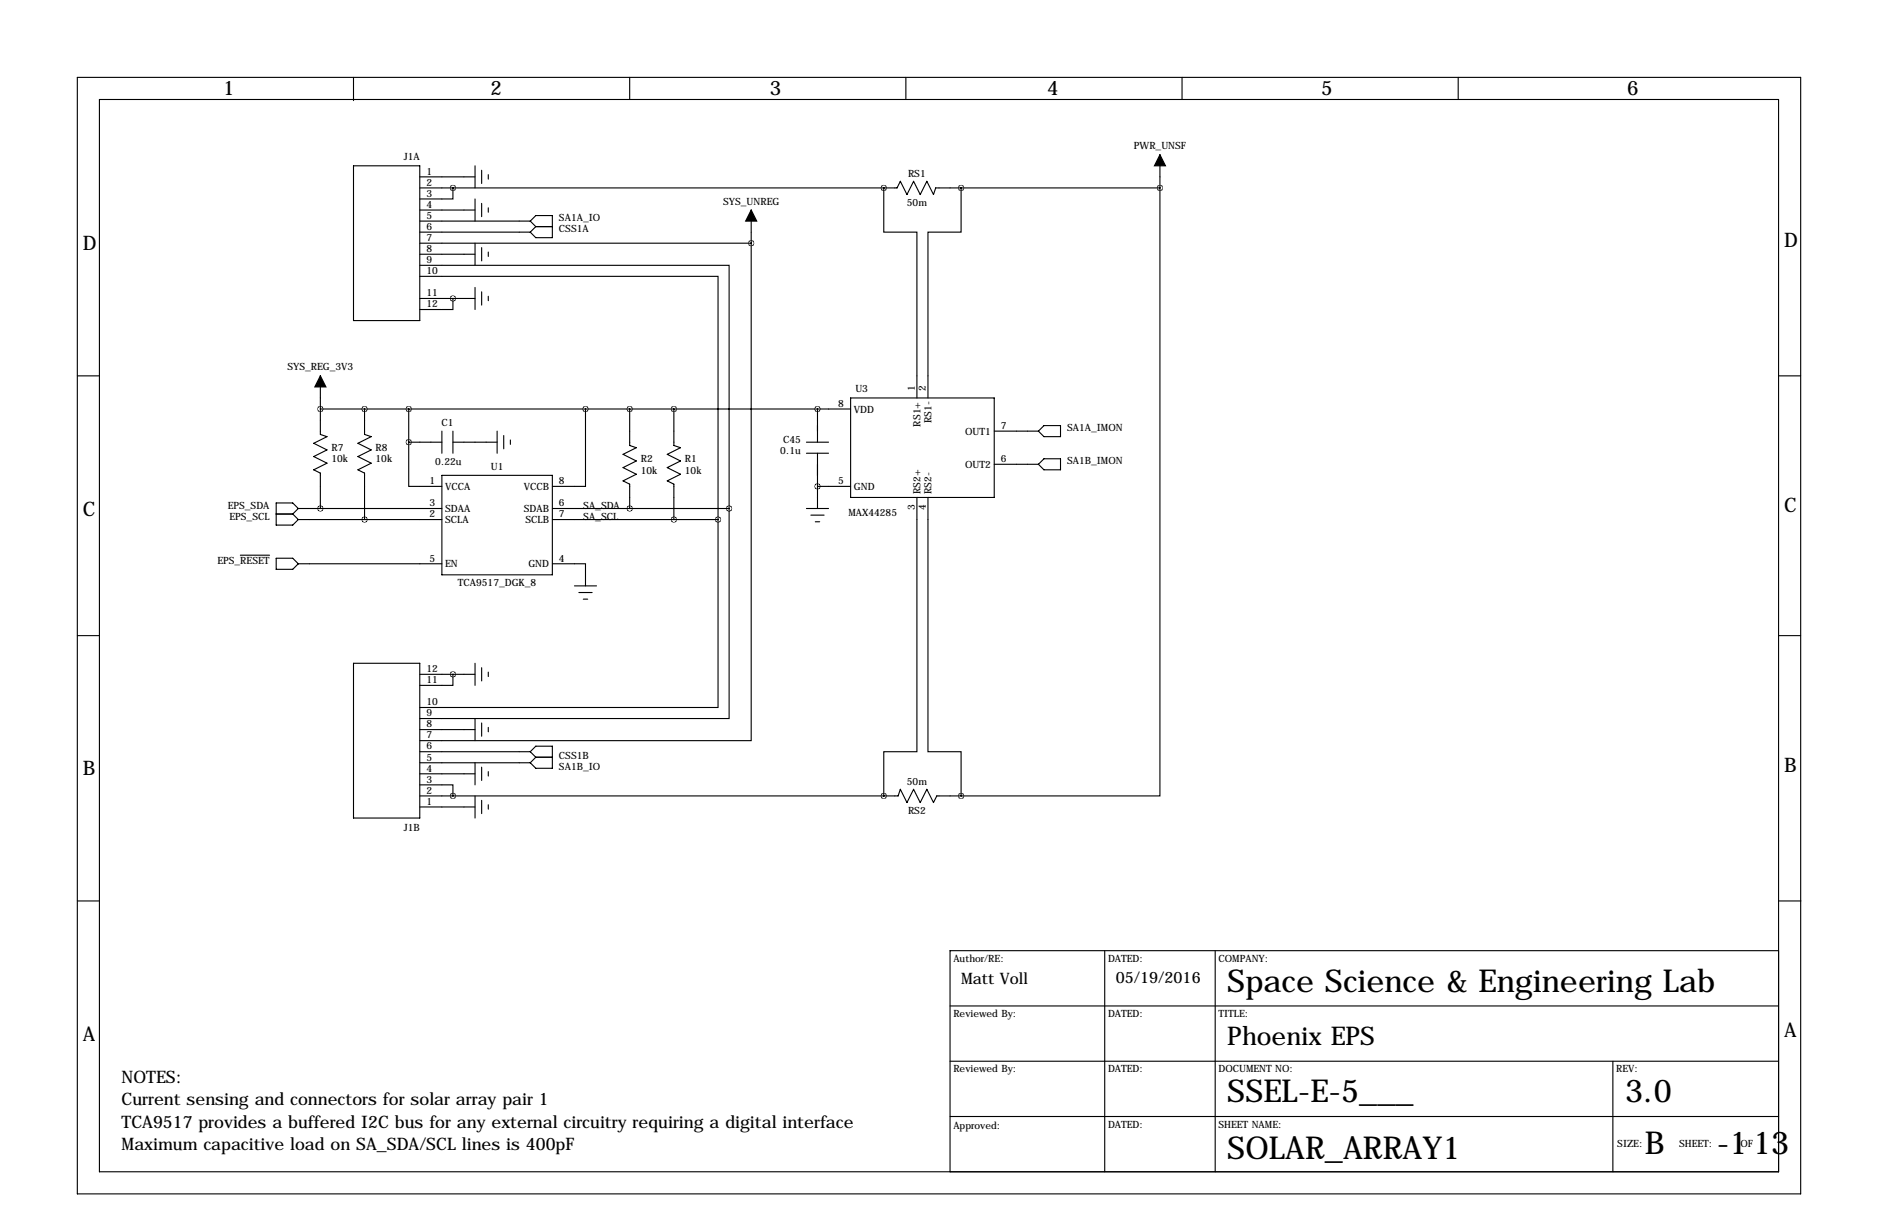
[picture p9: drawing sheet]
<svg xmlns="http://www.w3.org/2000/svg" width="432mm" height="279mm" viewBox="0 0 432 279" stroke-linecap="round" stroke-linejoin="round" font-family="sans-serif">
<g fill="none" stroke="#000" stroke-width=".25">
<path d="M17.8 17.8h396.2v256.5h-396.2zM81.3 17.8v5.3M144.8 17.8v5.1M208.3 17.8v5.1M271.8 17.8v5.1M335.3 17.8v5.1M22.9 22.9h386v246.3h-386zM81.3 38.1h15.2v35.6h-15.2zM109.2 38.1v5.1M110.7 39.1v3.1M266.7 35.6v7.6M96.5 40.6h12.7"/>
<path d="M96.5 43.2h109.7l.8-1.5 1.5 3 1.6-3 1.5 3 1.5-3 1.5 3 .5-1.5h51.6M96.5 48.3h12.7M96.5 50.8h25.4M96.5 53.3h25.4M96.5 55.9h76.2M96.5 58.4h12.7M104.1 43.2v2.5h-7.6M109.2 45.7v5.1M109.2 55.9v5.1M110.7 46.7v3.1M110.7 56.9v3M112.3 40.1v1"/>
<path d="M112.3 47.8v1M112.3 57.9v1M121.9 50.8l1.3-1.3h3.8v5.1h-3.8l-1.3-1.3M121.9 50.8l1.3 1.3M123.2 52.1h3.8M123.2 52.1l-1.3 1.2M172.7 55.9v114.3h-76.2M172.7 48.3v7.6M203.2 43.2v10.1h7.6v38.1M203.2 43.2h.1M221 43.2v10.1h-7.6v38.1M266.7 43.2v139.7h-45.7"/>
<path d="M96.5 61h71.1v55.8M96.5 63.5h68.6v55.9M96.5 68.6h12.7M104.1 68.6v2.5h-7.6M109.2 66v5.1M110.7 67.1v3M112.3 68.1v1M17.8 86.4h5.1M73.7 94h121.9M73.7 86.4v13.4l1.5 .5-3.1 1.6 3.1 1.5-3.1 1.5 3.1 1.5-3.1 1.5 1.6 .8v8.1M83.8 94v5.8l1.5 .5-3 1.6 3 1.5-3 1.5 3 1.5-3 1.5 1.5 .8v10.7M94 94v7.6"/>
<path d="M101.6 99.1v5M104.1 99.1v5M114.3 99.1v5M134.6 94v17.8h-7.6M144.8 94v8.4l1.5 .5-3 1.5 3 1.5-3 1.5 3 1.6-3 1.5 1.5 .8v5.5M154.9 94v8.4l1.6 .5-3.1 1.5 3.1 1.5-3.1 1.5 3.1 1.6-3.1 1.5 1.5 .8v8.1M188 94v7.6M195.6 91.4h33v22.9h-33zM228.6 99.1h10.2M238.8 99.1l1.2-1.3h3.8v2.5h-3.8zM408.9 86.4h5.1M63.5 118.1h3.8"/>
<path d="M67.3 118.1l1.3 1.3M68.6 119.4h33M68.6 116.8h33M68.6 116.8l-1.3 1.3M68.6 116.8l-1.3-1.2h-3.8v5.1h3.8l1.3-1.3M94 101.6v10.2h7.6M94 101.6h7.6M101.6 109.2h25.4v22.9h-25.4zM104.1 101.6h10.2M115.8 100.1v3M117.3 101.1v1M127 119.4h38.1"/>
<path d="M127 116.8h40.6M165.1 119.4v43.2h-68.6M167.6 116.8v48.3h-71.1M185.4 116.8h5.1M185.4 101.6h5.1M185.4 104.1h5.1M186.4 118.4h3.1M187.5 119.9h1M188 111.8h7.6M188 104.1v12.7M210.8 114.3v58.4h-7.6v10.2M213.4 114.3v58.4h7.6v10.2"/>
<path d="M228.6 106.7h10.2M238.8 106.7l1.2-1.3h3.8v2.5h-3.8zM55.3 127.6h6.7M63.5 128.3h3.8l1.3 1.2-1.3 1.3h-3.8zM68.6 129.5h33M127 129.5h7.6v5.1M132.1 134.6h5.1M133.1 136.1h3M134.1 137.7h1M17.8 146h5.1M81.3 152.4h15.2v35.6h-15.2zM96.5 154.9h12.7"/>
<path d="M104.1 154.9v2.6h-7.6M109.2 152.4v5.1M110.7 153.4v3.1M112.3 154.4v1M408.9 146h5.1M96.5 177.8h12.7M96.5 175.3h25.4M96.5 172.7h25.4M96.5 167.6h12.7M109.2 165.1v5.1M109.2 175.3v5M110.7 166.1v3.1"/>
<path d="M110.7 176.3v3M112.3 167.1v1M112.3 177.3v1M121.9 172.7l1.3-1.3h3.8v5.1h-3.8l-1.3-1.2M121.9 172.7l1.3 1.3M123.2 174l-1.3 1.3M123.2 174h3.8M96.5 180.3h7.6v2.6M96.5 185.4h12.7M96.5 182.9h110l.5-1.5 1.5 3 1.6-3 1.5 3 1.5-3 1.5 3 .8-1.5h5.6M109.2 182.9v5.1M110.7 183.9v3"/>
<path d="M112.3 184.9v1M203.2 182.9h.1M17.8 207h5.1M254 218.4v50.8M279.4 218.4v50.8M408.9 207h5.2M408.9 218.4h-190.5v50.8M218.4 231.1h190.5M218.4 256.5h190.5M218.4 243.8h190.5M370.8 243.8v25.4"/>
</g>
<path d="M266.7 35.6l1.3 2.5h-2.6zM172.7 48.3l1.3 2.5h-2.6zM73.7 86.4l1.2 2.5h-2.5z" fill="#000" stroke="#000" stroke-width=".25"/>
<path d="M104.1 154.9a.05 .05 0 0 0 .1 0 .05 .05 0 0 0-.1 0zM104.1 182.9a.05 .05 0 0 0 .1 0 .05 .05 0 0 0-.1 0zM134.6 94a.05 .05 0 0 0 .1 0 .05 .05 0 0 0-.1 0zM144.7 94a.05 .05 0 0 0 .1 0 .05 .05 0 0 0-.1 0zM104.1 68.6a.05 .05 0 0 0 .1 0 .05 .05 0 0 0-.1 0zM104.1 43.2a.05 .05 0 0 0 .1 0 .05 .05 0 0 0-.1 0zM93.9 101.6a.05 .05 0 0 0 .1 0 .05 .05 0 0 0-.1 0zM144.7 116.8a.05 .05 0 0 0 .1 0 .05 .05 0 0 0-.1 0zM154.9 119.4a.05 .05 0 0 0 .1 0 .05 .05 0 0 0-.1 0zM187.9 94a.05 .05 0 0 0 .1 0 .05 .05 0 0 0-.1 0zM187.9 111.8a.05 .05 0 0 0 .1 0 .05 .05 0 0 0-.1 0zM154.9 94a.05 .05 0 0 0 .1 0 .05 .05 0 0 0-.1 0zM167.6 116.8a.05 .05 0 0 0 .1 0 .05 .05 0 0 0-.1 0zM220.9 43.2a.05 .05 0 0 0 .1 0 .05 .05 0 0 0-.1 0zM220.9 182.9a.05 .05 0 0 0 .1 0 .05 .05 0 0 0-.1 0zM172.7 55.9a.05 .05 0 0 0 .1 0 .05 .05 0 0 0-.1 0zM73.6 116.8a.05 .05 0 0 0 .1 0 .05 .05 0 0 0-.1 0zM83.8 119.4a.05 .05 0 0 0 .1 0 .05 .05 0 0 0-.1 0zM93.9 94a.05 .05 0 0 0 .1 0 .05 .05 0 0 0-.1 0zM83.8 94a.05 .05 0 0 0 .1 0 .05 .05 0 0 0-.1 0zM73.6 94a.05 .05 0 0 0 .1 0 .05 .05 0 0 0-.1 0z" fill="#000" stroke="#000" stroke-width="1.3"/>
<g font-size="7.3">
<text x="282.2" y="227.8">Space Science &amp; Engineering Lab</text>
<text x="282.2" y="253.2">SSEL-E-5___</text>
<text x="373.6" y="253.2">3.0</text>
<text x="282.2" y="266.2">SOLAR_ARRAY1</text>
<text x="378.2" y="265.2">B</text>
<text x="394.7" y="265.2">-1</text>
<text x="403.1" y="265.2">13</text>
</g>
<text font-size="5.9" x="282.2" y="240.1">Phoenix EPS</text>
<g font-size="4.6">
<text x="51.3" y="21.9">1</text>
<text x="112.8" y="21.9">2</text>
<text x="177" y="21.9">3</text>
<text x="240.8" y="21.9">4</text>
<text x="303.8" y="21.9">5</text>
<text x="374.1" y="21.9">6</text>
<text x="19" y="57.5">D</text>
<text x="410.2" y="56.7">D</text>
<text x="19" y="118.5">C</text>
<text x="410.2" y="117.7">C</text>
<text x="19" y="178.1">B</text>
<text x="410.2" y="177.4">B</text>
<text x="19" y="239.1">A</text>
<text x="410.2" y="238.3">A</text>
</g>
<g font-size="4">
<text x="27.9" y="248.9">NOTES:</text>
<text x="27.9" y="254">Current sensing and connectors for solar array pair 1</text>
<text x="27.9" y="259.1">TCA9517 provides a buffered I2C bus for any external circuitry requiring a digital interface</text>
<text x="27.9" y="264.2">Maximum capacitive load on SA_SDA/SCL lines is 400pF</text>
</g>
<g font-size="3.6">
<text x="221" y="226.1">Matt Voll</text>
<text x="256.5" y="225.8">05/19/2016</text>
</g>
<g font-size="2.3">
<text x="260.7" y="34.3">PWR_UNSF</text>
<text x="92.8" y="36.8">J1A</text>
<text x="98" y="40.1">1</text>
<text x="208.8" y="40.6">RS1</text>
<text x="98" y="42.7">2</text>
<text x="98" y="45.2">3</text>
<text x="98" y="47.8">4</text>
<text x="166.3" y="47">SYS_UNREG</text>
<text x="208.5" y="47.3">50m</text>
<text x="98" y="50.3">5</text>
<text x="98" y="52.8">6</text>
<text x="128.5" y="50.8">SA1A_IO</text>
<text x="128.5" y="53.3">CSS1A</text>
<text x="98" y="55.4">7</text>
<text x="98" y="57.9">8</text>
<text x="98" y="60.5">9</text>
<text x="98" y="63">10</text>
<text x="98" y="68.1">11</text>
<text x="98" y="70.6">12</text>
<text x="66.1" y="85.1">SYS_REG_3V3</text>
<text x="210.3" y="89.9" transform="rotate(-90 210.3 89.9)">1</text>
<text x="212.9" y="89.9" transform="rotate(-90 212.9 89.9)">2</text>
<text x="192.7" y="93.5">8</text>
<text x="196.3" y="94.8">VDD</text>
<text x="196.7" y="90.2">U3</text>
<text x="101.5" y="97.8">C1</text>
<text x="180.1" y="101.9">C45</text>
<text x="211.6" y="98" transform="rotate(-90 211.6 98)">RS1+</text>
<text x="214.2" y="97.2" transform="rotate(-90 214.2 97.2)">RS1-</text>
<text x="221.9" y="99.9">OUT1</text>
<text x="230.1" y="98.6">7</text>
<text x="245.4" y="99.1">SA1A_IMON</text>
<text x="76.2" y="103.6">R7</text>
<text x="76.2" y="106.3">10k</text>
<text x="86.4" y="103.6">R8</text>
<text x="86.4" y="106.3">10k</text>
<text x="100.1" y="106.8">0.22u</text>
<text x="112.9" y="107.9">U1</text>
<text x="147.3" y="106.2">R2</text>
<text x="157.5" y="106.2">R1</text>
<text x="179.4" y="104.2">0.1u</text>
<text x="221.9" y="107.5">OUT2</text>
<text x="230.1" y="106.2">6</text>
<text x="245.4" y="106.7">SA1B_IMON</text>
<text x="98.8" y="111.3">1</text>
<text x="102.4" y="112.6">VCCA</text>
<text x="120.4" y="112.6">VCCB</text>
<text x="128.5" y="111.3">8</text>
<text x="147.3" y="108.8">10k</text>
<text x="157.5" y="108.8">10k</text>
<text x="192.7" y="111.3">5</text>
<text x="196.3" y="112.6">GND</text>
<text x="211.6" y="113.5" transform="rotate(-90 211.6 113.5)">RS2+</text>
<text x="214.2" y="113.5" transform="rotate(-90 214.2 113.5)">RS2-</text>
<text x="52.4" y="116.8">EPS_SDA</text>
<text x="52.8" y="119.4">EPS_SCL</text>
<text x="98.8" y="118.9">2</text>
<text x="98.8" y="116.3">3</text>
<text x="102.4" y="117.6">SDAA</text>
<text x="120.4" y="117.6">SDAB</text>
<text x="128.5" y="116.3">6</text>
<text x="128.5" y="118.9">7</text>
<text x="134.1" y="116.8">SA_SDA</text>
<text x="134.1" y="119.4">SA_SCL</text>
<text x="195.1" y="118.5">MAX44285</text>
<text x="210.3" y="117.1" transform="rotate(-90 210.3 117.1)">3</text>
<text x="212.9" y="117.1" transform="rotate(-90 212.9 117.1)">4</text>
<text x="102.4" y="120.2">SCLA</text>
<text x="120.8" y="120.2">SCLB</text>
<text x="50" y="129.5">EPS_RESET</text>
<text x="98.8" y="129">5</text>
<text x="102.4" y="130.3">EN</text>
<text x="121.5" y="130.3">GND</text>
<text x="128.5" y="129">4</text>
<text x="105.3" y="134.7">TCA9517_DGK_8</text>
<text x="98" y="154.4">12</text>
<text x="98" y="157">11</text>
<text x="98" y="167.1">8</text>
<text x="98" y="164.6">9</text>
<text x="98" y="162.1">10</text>
<text x="98" y="172.2">6</text>
<text x="98" y="169.7">7</text>
<text x="98" y="179.8">3</text>
<text x="98" y="177.3">4</text>
<text x="98" y="174.8">5</text>
<text x="128.5" y="176.9">SA1B_IO</text>
<text x="128.5" y="174.3">CSS1B</text>
<text x="98" y="184.9">1</text>
<text x="98" y="182.4">2</text>
<text x="208.5" y="180.3">50m</text>
<text x="92.8" y="190.8">J1B</text>
<text x="208.8" y="187">RS2</text>
<text x="219.2" y="221">Author/RE:</text>
<text x="254.8" y="221">DATED:</text>
<text x="280.2" y="221">COMPANY:</text>
<text x="219.2" y="233.7">Reviewed By:</text>
<text x="254.8" y="233.7">DATED:</text>
<text x="280.2" y="233.7">TITLE:</text>
<text x="219.2" y="246.4">Reviewed By:</text>
<text x="254.8" y="246.4">DATED:</text>
<text x="280.2" y="246.4">DOCUMENT NO:</text>
<text x="371.6" y="246.4">REV:</text>
<text x="219.2" y="259.3">Approved:</text>
<text x="254.8" y="259.1">DATED:</text>
<text x="280.2" y="259.1">SHEET NAME:</text>
<text x="371.9" y="263.7">SIZE:</text>
<text x="386.1" y="263.7">SHEET:</text>
<text x="400.2" y="263.7">OF</text>
</g>
</svg>
